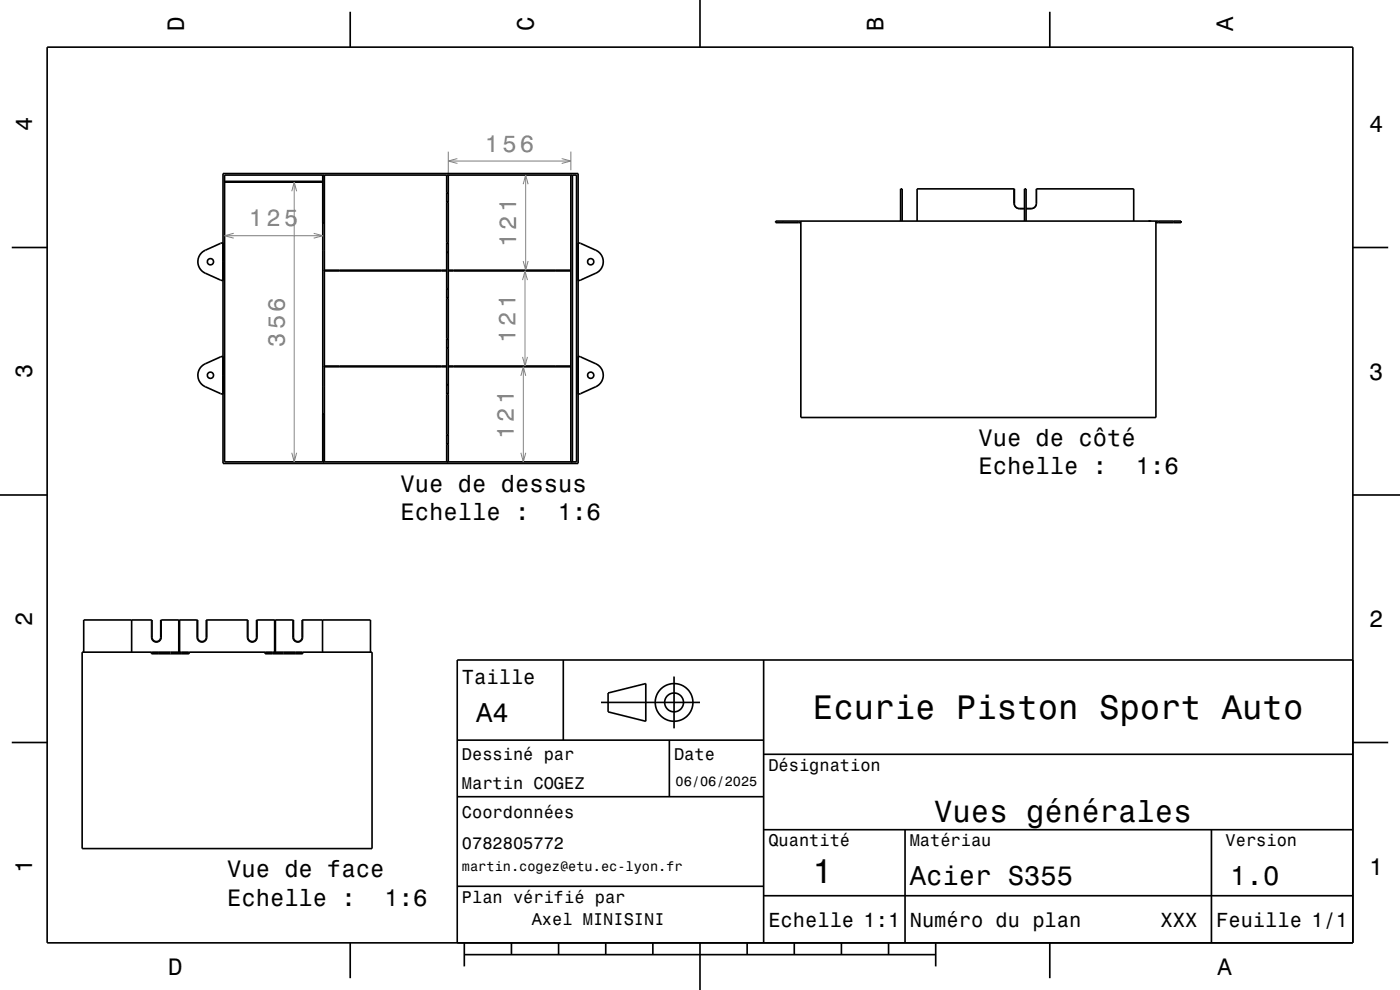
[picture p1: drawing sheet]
<svg xmlns="http://www.w3.org/2000/svg" width="297mm" height="210mm" viewBox="0 0 297 210" stroke-linecap="round" stroke-linejoin="round" font-family="sans-serif">
<g fill="none" stroke="#808080" stroke-width=".21">
<path d="M62.4 38.6v59.4M95.1 32.2v40.7M95.1 34.2h26M97 33.6l-1.9 .6 1.9 .5M111 39.1l.5-2 .5 2M111.5 37.1v20.2M119.2 33.6l1.9 .6-1.9 .5M121.1 32.2v3.9M47.6 50h20.9M49.6 49.5l-2 .5 2 .5M61.9 40.6l.5-2 .5 2M66.5 49.5l2 .5-2 .5"/>
<path d="M110.9 59.4l.5-1.9 .5 1.9M111 55.4l.5 1.9 .5-1.9M111.4 57.5v20.1M110.5 79.7l.5-1.9 .5 1.9M110.9 75.7l.5 1.9 .5-1.9M111 77.8v20.2M61.9 96l.5 2 .5-2M110.5 96l.5 2 .5-2"/>
</g>
<g fill="none" stroke="#000" stroke-width=".35">
<path d="M10 10h277v190h-277zM74.3 2.5v7.5M148.5 0v10M222.7 2.5v7.5M47.3 36.8h75.3v61.5h-75.3zM47.6 37.1h74.7v60.9h-74.7zM47.6 38.5h20.9M47.6 38.6h20.9M68.5 37.1v60.9M68.8 37.1v60.9M94.8 37.1v60.9M95.1 37.1v60.9"/>
<path d="M121.1 37.1v60.9M121.4 37.1v60.9M2.5 52.5h7.5M47.3 51.5l-3.8 1.6a2.67 2.67 0 0 0-1.5 2.4 2.67 2.67 0 0 0 1.5 2.4l3.8 1.6M68.5 47.3h.3M68.8 57.3h26M68.8 57.5h26M72 57.3v.2M92.5 57.3v.2M94.8 51.5l.1 .1 .2-.1M94.8 40.8l.1 .2 .2-.2M94.8 43l.2-.2 .1 .2"/>
<path d="M94.8 53.6l.2-.1 .1 .1M95.1 57.3h26M95.1 57.5h26M97.3 57.3v.2M117.9 57.3v.2M122.6 51.5l3.8 1.6a2.67 2.67 0 0 1 1.6 2.4 2.67 2.67 0 0 1-1.6 2.4l-3.8 1.6M169.9 47.2h-5.3v-.3h86v.3h-5.4M169.9 46.9v41.7h75.3v-41.7M191.1 46.9v-6.8h.3v6.8M217.3 44.2a2.24 2.24 0 0 1-1.7-.2l-.3-.4-.1-.5v-3h-20.6v6.8M217.3 46.9v-6.8h.4v6.8M217.7 44.2a2.11 2.11 0 0 0 1.7-.2l.4-.9v-3h20.7v6.8"/>
<path d="M287 52.5h7.5M47.3 75.6l-3.8 1.6a2.67 2.67 0 0 0-1.5 2.4 2.67 2.67 0 0 0 1.5 2.4l3.8 1.6M68.8 77.6h26M68.8 77.8h26M72 77.6v.2M92.5 77.6v.2M94.8 63.3l.2-.2 .1 .2M94.8 61.1l.1 .2 .2-.2M94.8 74l.2-.2 .1 .2M94.8 71.8l.1 .2 .2-.2M95.1 77.6h26M95.1 77.8h26"/>
<path d="M97.3 77.6v.2M117.9 77.6v.2M122.6 75.6l3.8 1.6a2.67 2.67 0 0 1 1.6 2.4 2.67 2.67 0 0 1-1.6 2.4l-3.8 1.6M68.5 87.8h.3M94.8 83.6l.2-.1 .1 .1M94.8 81.5l.1 .1 .2-.1M94.8 94.3l.2-.2 .1 .2M94.8 92.1l.1 .2 .2-.2M0 105h10M287 105h10M17.4 138.3h61.5v41.7h-61.5zM17.8 138.3v-6.8h14.5v3.7a.92 .92 0 0 0 .9 .9 .92 .92 0 0 0 .9-.9v-3.7h7.8v3.7a.92 .92 0 0 0 .9 .9 .92 .92 0 0 0 1-.9v-3.7h8.8v3.7a.92 .92 0 0 0 .9 .9 .92 .92 0 0 0 .9-.9v-3.7h7.9v3.7a.92 .92 0 0 0 .9 .9 .92 .92 0 0 0 .9-.9v-3.7h14.5v6.8"/>
<path d="M27.9 131.5v6.8M32.1 138.3v.4h8v-.4M37.9 131.5v6.8M38.1 131.5v6.8M56.2 138.3v.4h8v-.4M58.3 131.5v6.8M58.4 131.5v6.8M68.4 131.5v6.8M119.5 140v17M162 140v60M287 140h-190v60M2.5 157.5h7.5"/>
<path d="M97 157h65M127.5 149h21M129 147l8-2v8l-8-2zM142 157v12M143 143.5v11M287 157.5h7.5M97 169h65M162 176h125M162 160h125M192 176v24M257 176v24M97 188h65"/>
<path d="M162 190h125M74.3 200v7.5M98.5 202.5h100M98.5 200v5M108.5 200v2.5M118.5 200v2.5M128.5 200v2.5M138.5 200v2.5M148.5 200v10M158.5 200v2.5M168.5 200v2.5M178.5 200v2.5"/>
<path d="M188.5 200v2.5M198.5 200v5M222.7 200v7.5"/>
<circle cx="44.6" cy="55.5" r=".67"/>
<circle cx="125.3" cy="55.5" r=".67"/>
<circle cx="44.6" cy="79.6" r=".67"/>
<circle cx="125.3" cy="79.6" r=".67"/>
<circle cx="143" cy="149" r="2"/>
<circle cx="143" cy="149" r="4"/>
</g>
<g fill="none" stroke="#000" stroke-width=".21">
<path d="M93.7 57.3v.2M96.2 57.3v.2M166.1 46.9v.3M169.3 46.9v.3M215.1 43.1a1.16 1.16 0 0 0 1.2 1.2M215.1 43.1h.1M215.1 40.1v3M216.3 44.2v.1M216.3 44.3h1M217.7 44.3h1.1M218.8 44.2v.1M219.8 43.1h.1"/>
<path d="M219.9 43.1a1.17 1.17 0 0 1-1.1 1.2M219.9 40.1v3M245.8 46.9v.3M249 46.9v.3M93.7 77.6v.2M96.2 77.6v.2M32.1 135.2a1.08 1.08 0 0 0 1.1 1.1 1.08 1.08 0 0 0 1.1-1.1M32.1 131.5v3.7M32.1 135.2h.2M32.3 138.3v.4M33.7 138.3v.4M34.1 135.2h.2"/>
<path d="M34.3 131.5v3.7M38.6 138.3v.4M40 138.3v.4M41.8 135.2a1.08 1.08 0 0 0 1 1.1 1.08 1.08 0 0 0 1.1-1.1M41.8 131.5v3.7M41.8 135.2h.1M43.8 135.2h.1M43.9 131.5v3.7M52.4 135.2a1.08 1.08 0 0 0 1.1 1.1 1.08 1.08 0 0 0 1.1-1.1M52.4 131.5v3.7M52.4 135.2h.2M54.4 135.2h.2"/>
<path d="M54.6 131.5v3.7M56.3 138.3v.4M57.8 138.3v.4M62.1 135.2a1.08 1.08 0 0 0 1.1 1.1 1.08 1.08 0 0 0 1.1-1.1M62.1 131.5v3.7M62.1 135.2h.2M62.6 138.3v.4M64.1 135.2h.2M64.1 138.3v.4M64.3 131.5v3.7"/>
</g>
<g font-size="7.2">
<text x="172.5" y="152.6">Ecurie Piston Sport Auto</text>
<text x="172.3" y="187.3">1</text>
</g>
<text font-size="6.5" x="198.2" y="174.5">Vues générales</text>
<g font-size="5.8">
<text x="101" y="153.1">A4</text>
<text x="193" y="187.6">Acier S355</text>
<text x="261" y="187.6">1.0</text>
</g>
<g font-size="5">
<text x="39" y="6.5" transform="rotate(-90 39 6.5)">D</text>
<text x="113.2" y="6.5" transform="rotate(-90 113.2 6.5)">C</text>
<text x="187.4" y="6.5" transform="rotate(-90 187.4 6.5)">B</text>
<text x="261.6" y="6.5" transform="rotate(-90 261.6 6.5)">A</text>
<text x="6.8" y="27.8" transform="rotate(-90 6.8 27.8)">4</text>
<text x="290.5" y="28.1">4</text>
<text x="6.8" y="80.3" transform="rotate(-90 6.8 80.3)">3</text>
<text x="290.5" y="80.6">3</text>
<text x="207.6" y="94.6">Vue de côté</text>
<text x="207.6" y="100.6">Echelle :</text>
<text x="241" y="100.6">1:6</text>
<text x="85" y="104.3">Vue de dessus</text>
<text x="85" y="110.4">Echelle :</text>
<text x="118.4" y="110.4">1:6</text>
<text x="6.8" y="132.8" transform="rotate(-90 6.8 132.8)">2</text>
<text x="290.5" y="133.1">2</text>
<text x="6.8" y="185.3" transform="rotate(-90 6.8 185.3)">1</text>
<text x="290.5" y="185.6">1</text>
<text x="48.2" y="186">Vue de face</text>
<text x="48.2" y="192.1">Echelle :</text>
<text x="81.6" y="192.1">1:6</text>
<text x="35.7" y="206.8">D</text>
<text x="258.3" y="206.8">A</text>
</g>
<g font-size="5" fill="#808080">
<text x="102.8" y="32.2">156</text>
<text x="52.8" y="48">125</text>
<text x="109.5" y="52.5" transform="rotate(-90 109.5 52.5)">121</text>
<text x="60.4" y="73.6" transform="rotate(-90 60.4 73.6)">356</text>
<text x="109.4" y="72.8" transform="rotate(-90 109.4 72.8)">121</text>
<text x="109" y="93.1" transform="rotate(-90 109 93.1)">121</text>
</g>
<g font-size="4.3">
<text x="98" y="145.2">Taille</text>
<text x="163" y="196.6">Echelle 1:1</text>
<text x="193" y="196.6">Numéro du plan</text>
<text x="246.2" y="196.6">XXX</text>
<text x="258" y="196.6">Feuille 1/1</text>
</g>
<g font-size="3.6">
<text x="98" y="161.3">Dessiné par</text>
<text x="143" y="161.3">Date</text>
<text x="98" y="167.5">Martin COGEZ</text>
<text x="163" y="163.5">Désignation</text>
<text x="98" y="173.5">Coordonnées</text>
<text x="163" y="179.5">Quantité</text>
<text x="193" y="179.5">Matériau</text>
<text x="260" y="179.5">Version</text>
<text x="98" y="180.2">0782805772</text>
<text x="98" y="191.5">Plan vérifié par</text>
<text x="112.8" y="196.3">Axel MINISINI</text>
</g>
<g font-size="2.9">
<text x="143.3" y="166.8">06/06/2025</text>
<text x="98" y="184.8">martin.cogez@etu.ec-lyon.fr</text>
</g>
</svg>
